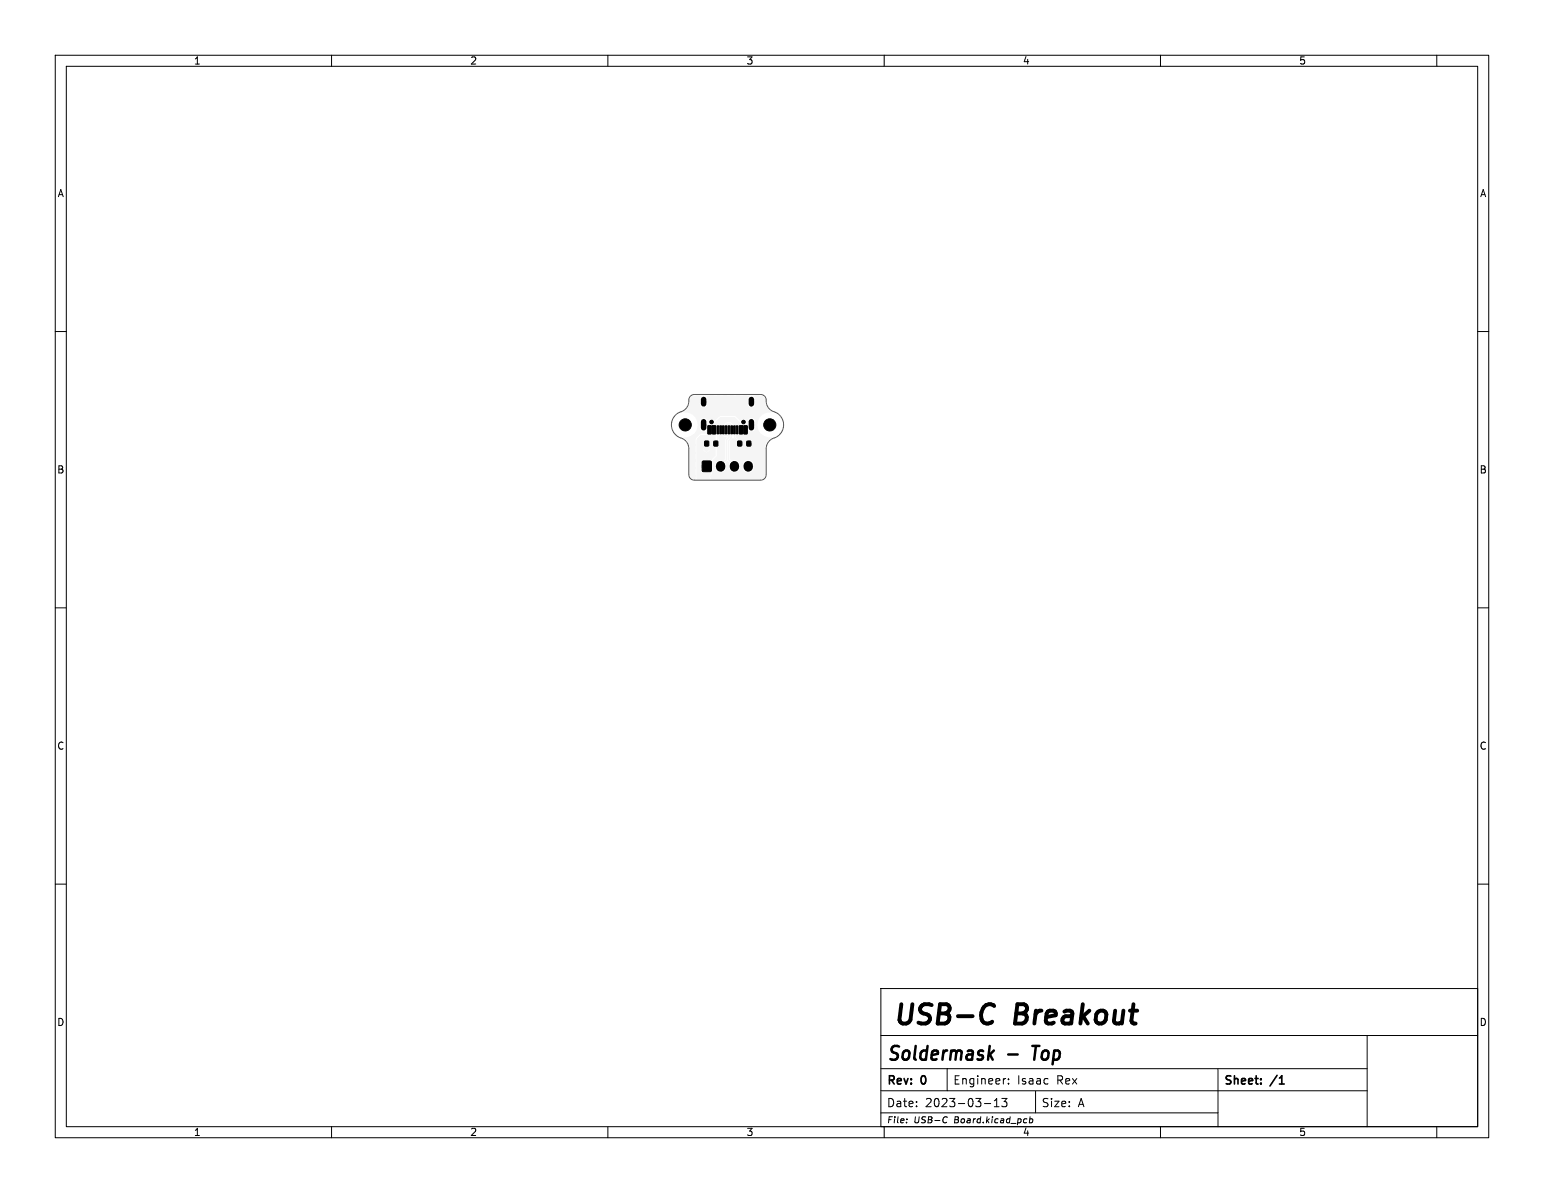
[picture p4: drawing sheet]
<svg xmlns="http://www.w3.org/2000/svg" width="279mm" height="216mm" viewBox="0 0 279 216" stroke-linecap="round" stroke-linejoin="round" font-family="sans-serif">
<g fill="#f5f5f5" stroke="#f5f5f5" stroke-width=".18">
<path d="M129.2 79.9h.7v.8h-.7z"/>
<path d="M127.5 79.9h.7v.8h-.7z"/>
<path d="M133.5 79.9h.7v.8h-.7z"/>
<path d="M135.2 79.9h.6v.8h-.6z"/>
<path d="M127.1 83.5h1.6v1.8h-1.6z"/>
<path d="M134.6 77.1h.6v1.4h-.6z"/>
<path d="M133.8 77.1h.6v1.4h-.6z"/>
<path d="M132.8 77.1h.2v1.4h-.2z"/>
<path d="M131.7 77.1h.3v1.4h-.3z"/>
<path d="M131.2 77.1h.4v1.4h-.4z"/>
<path d="M130.2 77.1h.3v1.4h-.3z"/>
<path d="M128.9 77.1h.6v1.4h-.6z"/>
<path d="M128.1 77.1h.6v1.4h-.6z"/>
<path d="M129.7 77.1h.4v1.4h-.4z"/>
<path d="M130.8 77.1h.2v1.4h-.2z"/>
<path d="M132.2 77.1h.3v1.4h-.3z"/>
<path d="M133.2 77.1h.3v1.4h-.3z"/>
<circle cx="125.5" cy="84.7" r=".35"/>
<circle cx="133.6" cy="72" r=".35"/>
<circle cx="125.5" cy="86.1" r=".35"/>
<circle cx="134.4" cy="82.3" r=".35"/>
<circle cx="130.5" cy="82.3" r=".35"/>
<circle cx="125.5" cy="83.3" r=".35"/>
<circle cx="135.5" cy="81.3" r=".35"/>
<circle cx="131.2" cy="72" r=".35"/>
<circle cx="130.5" cy="79.2" r=".35"/>
<circle cx="134.6" cy="79.2" r=".35"/>
<circle cx="130.5" cy="80.8" r=".35"/>
<circle cx="138.4" cy="79.7" r=".35"/>
<circle cx="125.3" cy="72.5" r=".35"/>
<circle cx="126.3" cy="72" r=".35"/>
<circle cx="125.5" cy="82" r=".35"/>
<circle cx="127.9" cy="81.3" r=".35"/>
<circle cx="132.8" cy="79.9" r=".35"/>
<circle cx="134.4" cy="86.3" r=".35"/>
<circle cx="138" cy="81.1" r=".35"/>
<circle cx="138" cy="72.5" r=".35"/>
<circle cx="132.4" cy="72" r=".35"/>
<circle cx="137" cy="72" r=".35"/>
<circle cx="131.7" cy="86.3" r=".35"/>
<circle cx="134.8" cy="72" r=".35"/>
<circle cx="125.5" cy="80.5" r=".35"/>
<circle cx="130" cy="72" r=".35"/>
<circle cx="137" cy="86.1" r=".35"/>
<circle cx="132.6" cy="82.3" r=".35"/>
<circle cx="138" cy="84.3" r=".35"/>
<circle cx="124.9" cy="74" r=".35"/>
<circle cx="128.8" cy="72" r=".35"/>
<circle cx="129" cy="86.3" r=".35"/>
<circle cx="138.5" cy="74" r=".35"/>
<circle cx="131.6" cy="85.1" r=".35"/>
<circle cx="125.5" cy="79.1" r=".35"/>
<circle cx="138" cy="82.6" r=".35"/>
</g>
<path d="M130.4 84.3v.2M132.9 84.3v.2M135.4 84.3v.2" fill="none" stroke="#f5f5f5" stroke-width="1.7"/>
<path d="M127.3 72.3v.8M127.3 76.3v1.1M136 72.3v.8M136 76.3v1.1" fill="none" stroke="#f5f5f5" stroke-width="1"/>
<path d="M129.9 77.8v1.9l-.4 .6M131.4 77.8v-.9l.2-.2h.6l.2 .3v.8M132.9 77.8v1.5l1 1M127.9 80.3v1M135.5 80.3v1" fill="none" stroke="#f5f5f5" stroke-width=".18"/>
<path d="M130.9 77.8v.9l.2 .1h.8M131.9 77.8v1.4l-.4 .4v3.6l-1.1 1.2M132.4 77.8v1.4l-.6 .5v3.5l1.1 1.2" fill="none" stroke="#f5f5f5" stroke-width=".2"/>
<g fill="#f5f5f5">
<path d="M126.1 79.4l.7-.7h2l.1-1.7 1.5-1.5h2.6l1.4 1.5v1.5h-.5l-.1-.1v-1.4l-.2-.1-.9-.1-.5-.4-.7 .1-.5 .4h-1.3l-.2 .1v2.5l-.5 .3-.1 .8a.54 .54 0 0 0 .6 .4v1.4l-.6 .8h-.8v.7h-.3v-.7h-.7l-.3 .4v.6h.6v.3h-.6l.1 .9 .3 .2h.6v-.8h.3v.8l.5 .1-.2 .5 .1 .4-2.3 .1-.1-.1v-6.6h1.2v.6l.1 .3a.59 .59 0 0 0 .1 .8 .59 .59 0 0 0 .8 0 .59 .59 0 0 0 0-.8l.2-.2v-.7l-.2-.3-.7-.1-.3 .4h-1.2z"/>
<path d="M125.1 71.8l.4-.2h1.5l-.3 .5-.1 .5h.4v.2h-.4l.1 .5 .2 .3 .3 .2v-.4h.3v.4a.76 .76 0 0 0 .5-1h-.4v-.2h.4v-.5l-.3-.5h7.9l-.3 .5v.5h.4v.2h-.4v.5l.2 .3 .3 .2v-.4h.3v.4a.76 .76 0 0 0 .6-1h-.4v-.2h.4l-.1-.5-.3-.5h1.3a.88 .88 0 0 1 .8 1.1 3.2 3.2 0 0 0 1.2 1.9 2.3 2.3 0 0 0-2.6 2.3 2.3 2.3 0 0 0 2.6 2.3 2.48 2.48 0 0 0-1.2 1.9v4.8a.8 .8 0 0 1-.8 .8h-8.9l-.1-.6a.51 .51 0 0 0 .1-.7l.2-.3v-1.6l.8-1.1v-1.4l.4-.4 .1-1.9h.4l.3 .4 .6 .1-.3 .3v3.6l-.3 .3a1.07 1.07 0 0 0-1.3 .2 1.07 1.07 0 0 0-.2 1.2 1.05 1.05 0 0 0 1.5 .6 1.05 1.05 0 0 0 .5-1.4l-.1-.3 .3-.3 .4 .4a1.08 1.08 0 0 0 .2 1.4 1.08 1.08 0 0 0 1.5 0l.2-.4v-.6l1 .1v.2h-.6a1.04 1.04 0 0 0 1 1.1v-.7h.2v.7l.4-.2 .4-.4 .1-.5h-.5v-.2h.5a1.04 1.04 0 0 0-.9-1.1v.7h-.2v-.7l-.7 .4-.3 .6h-.4v-.2a1.07 1.07 0 0 0-1.5-.6l-.3-.3v-3.2l.5-.6 .7 .6v.7l.1 .2 .8 .1 .2-.3h.5a.63 .63 0 0 0 .7 .4 .63 .63 0 0 0 .5-.6h-.5v.5h-.2v-.5h-.5v.2h-.5v-.6h.5v.1h1.2v-.2l-.2-.2-.3-.1v.5h-.2v-.5h-.1l-.2 .1-.2 .3h-.5l-.1-.3-.7-.1-.4-.4v-.5h1.1l.2-.1 .1-1.7a.57 .57 0 0 0 .5-.6h.2v.4h.4v.3h-.4l.1 .9 .4 .2v-.4h.3v.4l.3-.1 .3-.5v-.5h-.4v-.3h.4l-.2-.8-.4-.3v.4h-.3v-.4l-.4 .3-.1 .4h-.2a.63 .63 0 0 0-.6-.5 .63 .63 0 0 0-.6 .4l-1-.9h-2.5l-1 .9a.62 .62 0 0 0-.9-.3 .62 .62 0 0 0-.2 .8l.4 .3v1.5h-2l-.8 .9v7.2a.74 .74 0 0 1-1-.7v-4.7a2.18 2.18 0 0 0-1.2-2l.1-.1a2.25 2.25 0 0 0 2.4-2.8h.4v.4h.4v.3h-.4l.1 .6 .2 .4 .3 .1v-.4h.3v.4l.4-.2 .1-.9h-.4v-.3h.4v-.4l-.2-.5-.3-.2v.4h-.3l-.1-.4-.3 .3-.2 .4-.5-.1a2.38 2.38 0 0 0-2.4-1.6 2.7 2.7 0 0 0 1.2-2.5z"/>
<path d="M127.8 80.3h.2v.6l.1 .1a.36 .36 0 0 1 0 .5 .36 .36 0 0 1-.5 0 .36 .36 0 0 1 0-.5l.2-.1z"/>
</g>
<g fill="none" stroke="#000" stroke-width=".18">
<path d="M10 10h259.4v195.9h-259.4zM12 12h255.4v191.9h-255.4zM60 10v2M110 10v2M160 10v2M210 10v2M260 10v2M10 60h2M267.4 60h2M10 110h2M267.4 110h2M10 160h2"/>
<path d="M159.4 178.9h108v25h-108zM267.4 160h2M159.4 197.4h88M159.4 193.4h88M159.4 187.4h108M171.4 193.4v4M178.1 199.7h1.2M179.9 199.2l.5-.4v1.5M181.3 198.8h.9l-.5 .6 .4 .1v.6l-.2 .2h-.4l-.2-.2M181.9 195.2h.1M182.5 196v.2M182.5 195.3v.1"/>
<path d="M187.4 197.5v3.9M220.4 193.4v10.5M247.4 187.4v16.5M60 203.9v2M110 203.9v2M159.4 201.4h61M160 203.9v2M164.1 202.5v.1M171.1 202.1l.3 .1M171.3 203.1l-.2 .1M179.9 200.3h.9M185.7 202.5h.1"/>
<path d="M186.3 202.5h.5l.1 .5-.3 .2-.3-.1M186.4 202.1l-.1 1.1M210 203.9v2M260 203.9v2"/>
</g>
<path d="M231.5 196.2h.9" fill="none" stroke="#000" stroke-width=".3"/>
<path d="M179.9 190.1l-1 1M182.4 190.8h1.8M186.8 189.3h1.3" fill="none" stroke="#000" stroke-width=".45"/>
<path d="M178.4 181.9a1.18 1.18 0 0 1 1.5 .2M179.5 184.9l-.7 .3" fill="none" stroke="#000" stroke-width=".7"/>
<g fill="#000" stroke="#000" stroke-width=".18">
<path d="M128.1 77.1h.6v1.4h-.6zM128.9 77.1h.6v1.4h-.6zM129.7 77.1h.4v1.4h-.4zM130.2 77.1h.3v1.4h-.3zM130.8 77.1h.2v1.4h-.2zM131.2 77.1h.4v1.4h-.4zM131.7 77.1h.3v1.4h-.3zM132.2 77.1h.3v1.4h-.3zM132.8 77.1h.2v1.4h-.2zM133.5 79.9h.7v.8h-.7zM133.2 77.1h.3v1.4h-.3zM133.8 77.1h.6v1.4h-.6z"/>
<path d="M135.2 79.9h.6v.8h-.6zM134.6 77.1h.6v1.4h-.6zM127.1 83.5h1.6v1.8h-1.6zM127.5 79.9h.7v.8h-.7zM129.2 79.9h.7v.8h-.7z"/>
<circle cx="124" cy="76.9" r="1.1"/>
<circle cx="128.8" cy="76.4" r=".32"/>
<circle cx="134.5" cy="76.4" r=".32"/>
<circle cx="139.3" cy="76.9" r="1.1"/>
</g>
<path d="M130.4 84.3v.2M132.9 84.3v.2M135.4 84.3v.2" fill="none" stroke="#000" stroke-width="1.7"/>
<path d="M127.3 72.3v.8M127.3 76.3v1.1M136 72.3v.8M136 76.3v1.1" fill="none" stroke="#000" stroke-width="1"/>
<path d="M124.9 71.7l.7-.3h12a1.09 1.09 0 0 1 1.1 1.4 2.2 2.2 0 0 0 1.8 1.9 2.54 2.54 0 0 1 1.3 2.6 2.54 2.54 0 0 1-2.1 2.1l-.6 .6-.4 .9-.1 5a1 1 0 0 1-1 1h-12a1 1 0 0 1-1-1l.1-4.7a2.19 2.19 0 0 0-1.9-2.1 2.54 2.54 0 0 1-1.3-2.6 2.54 2.54 0 0 1 2.1-2.1 2.41 2.41 0 0 0 1.1-2.3z" fill="none" stroke="#575757" stroke-width=".18"/>
<g font-size="4.9">
<text x="161.4" y="186.4">USB-C</text>
<text x="183.8" y="186.4">Breakout</text>
</g>
<g font-size="3.5">
<text x="160.4" y="192.6">Soldermask</text>
<text x="187.8" y="192.6">Top</text>
</g>
<g font-size="2.1">
<text x="160.4" y="196.7">Rev:</text>
<text x="166.8" y="196.7">0</text>
<text x="172.4" y="196.5">Engineer:</text>
<text x="184" y="196.5">Isaac</text>
<text x="191.3" y="196.5">Rex</text>
<text x="221.4" y="196.7">Sheet:</text>
<text x="230.1" y="196.7">/1</text>
<text x="160.4" y="200.6">Date:</text>
<text x="167.4" y="200.6">2023-03-13</text>
<text x="188.4" y="200.6">Size:</text>
<text x="195" y="200.6">A</text>
</g>
<g font-size="1.8">
<text x="35" y="11.9">1</text>
<text x="85" y="11.9">2</text>
<text x="135" y="11.9">3</text>
<text x="185" y="11.9">4</text>
<text x="235" y="11.9">5</text>
<text x="10.3" y="35.9">A</text>
<text x="267.7" y="35.9">A</text>
<text x="10.3" y="85.9">B</text>
<text x="267.7" y="85.9">B</text>
<text x="10.3" y="135.9">C</text>
<text x="267.7" y="135.9">C</text>
<text x="10.3" y="185.9">D</text>
<text x="267.7" y="185.9">D</text>
<text x="35" y="205.8">1</text>
<text x="85" y="205.8">2</text>
<text x="135" y="205.8">3</text>
<text x="185" y="205.8">4</text>
<text x="235" y="205.8">5</text>
</g>
<g font-size="1.5">
<text x="160.4" y="203.5">File:</text>
<text x="165.4" y="203.5">USB-C</text>
<text x="172.8" y="203.5">Board.kicad_pcb</text>
</g>
</svg>
